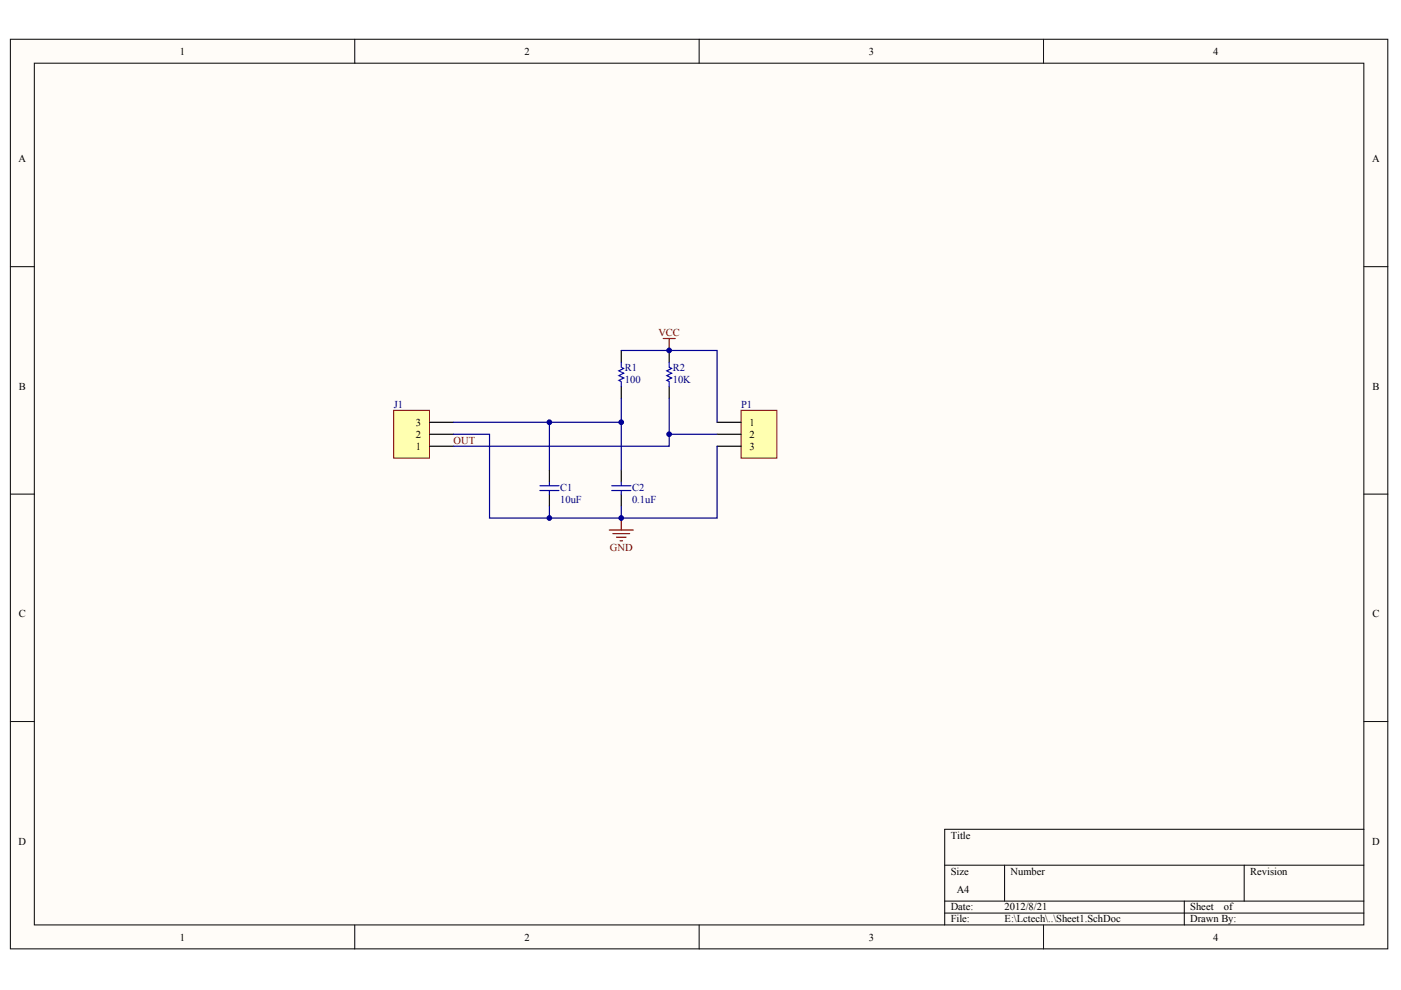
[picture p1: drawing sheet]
<svg xmlns="http://www.w3.org/2000/svg" width="297mm" height="210mm" viewBox="0 0 297 210" stroke-linecap="round" stroke-linejoin="round" font-family="sans-serif">
<g fill="#fffcf8" stroke="#000" stroke-width=".21">
<path d="M2.2 8.3h292v192.9h-292z"/>
<path d="M7.3 13.4h281.9v182.7h-281.9z"/>
</g>
<g fill="none" stroke="#000" stroke-width=".21">
<path d="M75.2 8.3v5.1M148.2 8.3v5.1M221.2 8.3v5.1M2.2 56.5h5.1M289.2 56.5h5.1M2.2 104.8h5.1M289.2 104.8h5.1M2.2 153h5.1M289.2 153h5.1M289.2 175.8h-88.9v20.3M75.2 196.1v5.1M148.2 196.1v5.1"/>
<path d="M200.3 183.4h88.9M200.3 191.1h88.9M200.3 193.6h88.9M213 183.4v7.7M221.2 196.1v5.1M251.1 191.1v5M263.8 183.4v7.7"/>
</g>
<path d="M83.5 87h7.6v10.1h-7.6z" fill="#ffffb0" stroke="#800000" stroke-width=".21"/>
<path d="M91.1 94.6h5.1M91.1 92.1h5.1M91.1 89.5h5.1" fill="none" stroke="#000" stroke-width=".25"/>
<path d="M157.1 87h7.6v10.1h-7.6z" fill="#ffffb0" stroke="#800000" stroke-width=".21"/>
<path d="M131.7 74.3v2.5M141.9 74.3v2.5M116.5 99.7v2.5M131.7 81.9v2.6M131.7 99.7v2.5M141.9 81.9v2.6M152 89.5h5.1M152 92.1h5.1M152 94.6h5.1M116.5 104.8v2.5M131.7 104.8v2.5" fill="none" stroke="#000" stroke-width=".25"/>
<path d="M140.6 71.8h2.6M141.9 71.8v2.5M129.2 112.4h5.1M129.9 113.1h3.6M130.7 113.9h2M131.5 114.7h.5M131.7 109.8v2.6" fill="none" stroke="#800000" stroke-width=".25"/>
<path d="M131.7 76.8v1.1l.5 .2-1 .5 1 .5-1 .5 1 .5-1 .6 .5 .2v1M141.9 76.8v1.1l.5 .2-1 .5 1 .5-1 .5 1 .5-1 .6 .5 .2v1M114.5 103h4M114.5 104h4M116.5 102.2v.8M116.5 104v.8M129.7 103h4.1M129.7 104h4.1M131.7 102.2v.8M131.7 104v.8" fill="none" stroke="#00f" stroke-width=".25"/>
<path d="M131.7 74.3h20.3v15.2M96.2 92.1h7.6v17.7h12.7M116.5 89.5v10.2M131.7 84.5v5h-35.5M131.7 89.5v10.2M141.9 84.5v7.6M152 92.1h-10.1v2.5h-45.7M152 94.6v15.2h-20.3M116.5 107.3v2.5h15.2v-2.5" fill="none" stroke="#000080" stroke-width=".25"/>
<g fill="#000080" stroke="#000080" stroke-width=".21">
<circle cx="116.5" cy="109.8" r=".5"/>
<circle cx="116.5" cy="89.5" r=".5"/>
<circle cx="131.7" cy="109.8" r=".5"/>
<circle cx="131.7" cy="89.5" r=".5"/>
<circle cx="141.9" cy="92.1" r=".5"/>
<circle cx="141.9" cy="74.3" r=".5"/>
</g>
<g font-size="2.2">
<text x="38.2" y="11.6">1</text>
<text x="111.2" y="11.6">2</text>
<text x="184.2" y="11.6">3</text>
<text x="257.2" y="11.6">4</text>
<text x="4" y="34.4">A</text>
<text x="290.9" y="34.4">A</text>
<text x="4" y="82.6">B</text>
<text x="291" y="82.6">B</text>
<text x="88.2" y="95.4">1</text>
<text x="88.2" y="92.8">2</text>
<text x="88.2" y="90.3">3</text>
<text x="158.9" y="90.3">1</text>
<text x="158.9" y="92.8">2</text>
<text x="158.9" y="95.4">3</text>
<text x="4" y="130.9">C</text>
<text x="291" y="130.9">C</text>
<text x="4" y="179.1">D</text>
<text x="201.6" y="177.8">Title</text>
<text x="290.9" y="179.1">D</text>
<text x="201.6" y="185.4">Size</text>
<text x="214.3" y="185.4">Number</text>
<text x="265.1" y="185.4">Revision</text>
<text x="202.8" y="189.2">A4</text>
<text x="201.6" y="193">Date:</text>
<text x="201.6" y="195.6">File:</text>
<text x="213" y="193">2012/8/21</text>
<text x="213" y="195.6">E:\Lctech\..\Sheet1.SchDoc</text>
<text x="252.4" y="193">Sheet</text>
<text x="252.4" y="195.6">Drawn By:</text>
<text x="259.5" y="193">of</text>
<text x="38.2" y="199.4">1</text>
<text x="111.2" y="199.4">2</text>
<text x="184.2" y="199.4">3</text>
<text x="257.2" y="199.4">4</text>
</g>
<g font-size="2.2" fill="#800000">
<text x="139.6" y="71.3">VCC</text>
<text x="96.2" y="94.1">OUT</text>
<text x="129.3" y="116.9">GND</text>
</g>
<g font-size="2.2" fill="#000080">
<text x="132.5" y="78.6">R1</text>
<text x="132.5" y="81.2">100</text>
<text x="142.6" y="78.6">R2</text>
<text x="142.6" y="81.2">10K</text>
<text x="83.5" y="86.5">J1</text>
<text x="157.1" y="86.5">P1</text>
<text x="118.8" y="104">C1</text>
<text x="118.8" y="106.6">10uF</text>
<text x="134" y="104">C2</text>
<text x="134" y="106.6">0.1uF</text>
</g>
</svg>
